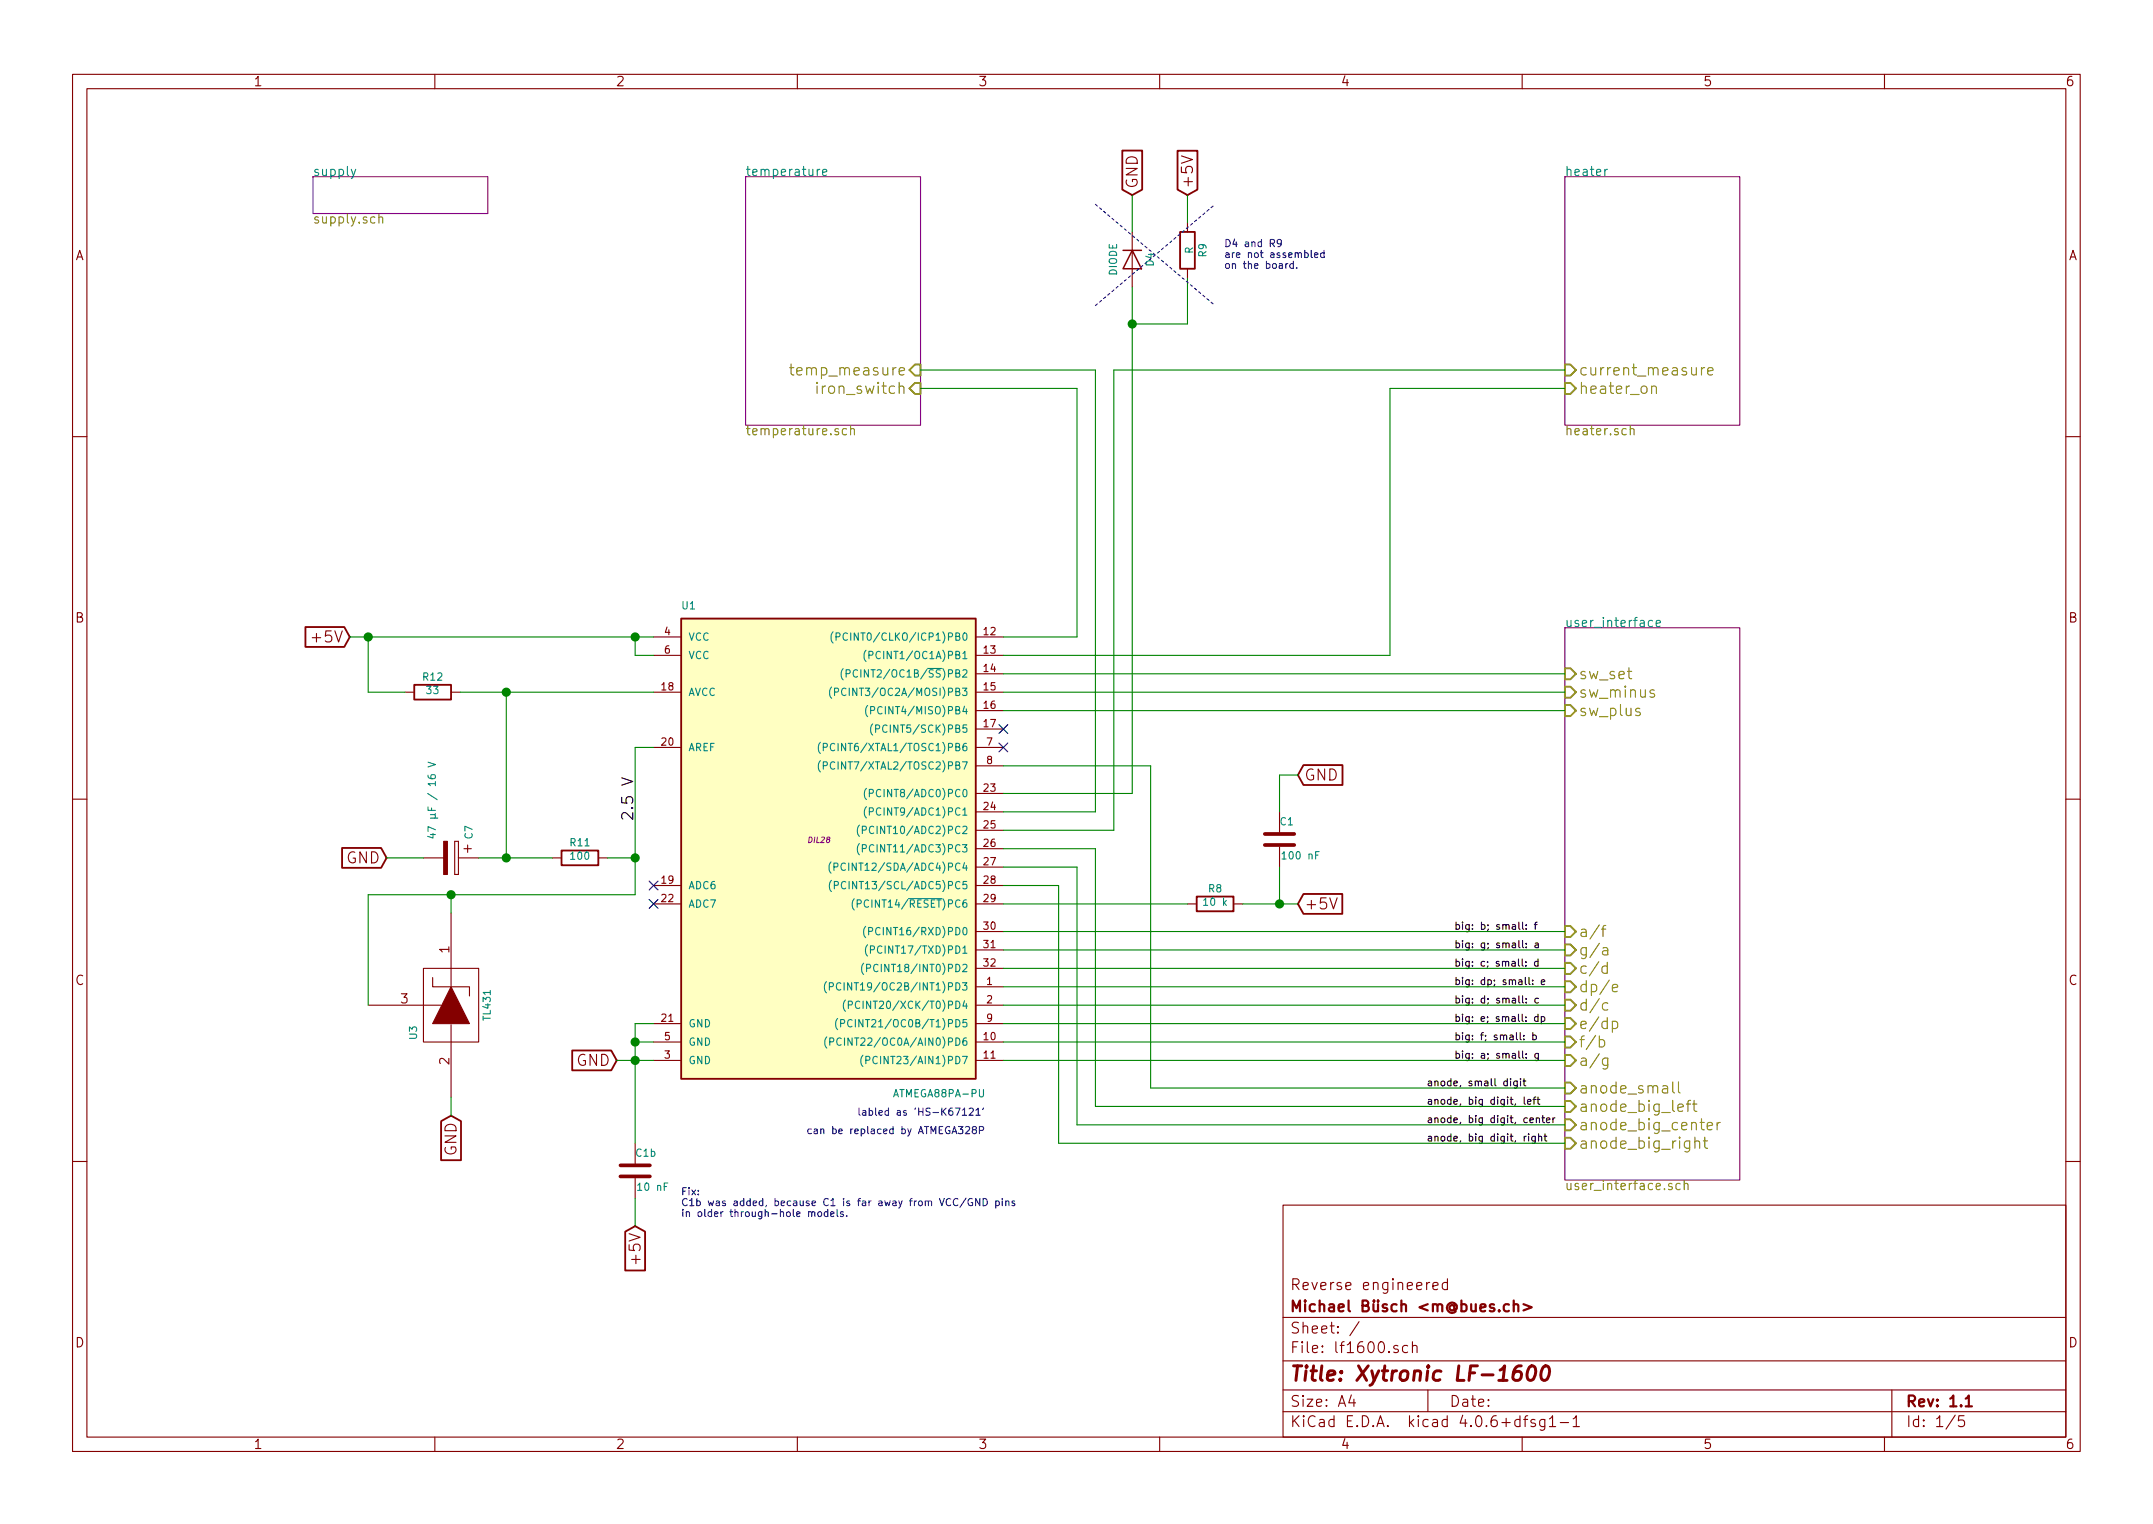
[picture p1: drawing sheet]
EESchema Schematic File Version 2
LIBS:power
LIBS:device
LIBS:transistors
LIBS:conn
LIBS:linear
LIBS:regul
LIBS:74xx
LIBS:cmos4000
LIBS:adc-dac
LIBS:memory
LIBS:xilinx
LIBS:microcontrollers
LIBS:dsp
LIBS:microchip
LIBS:analog_switches
LIBS:motorola
LIBS:texas
LIBS:intel
LIBS:audio
LIBS:interface
LIBS:digital-audio
LIBS:philips
LIBS:display
LIBS:cypress
LIBS:siliconi
LIBS:opto
LIBS:atmel
LIBS:contrib
LIBS:valves
LIBS:tl431
LIBS:switches
EELAYER 25 0
EELAYER END
$Descr A4 11693 8268
encoding utf-8
Sheet 1 5
Title "Xytronic LF-1600"
Date ""
Rev "1.1"
Comp "Michael Büsch <m@bues.ch>"
Comment1 "Reverse engineered"
Comment2 ""
Comment3 ""
Comment4 ""
$EndDescr
$Comp
L ATMEGA88PA-AU U1
U 1 1
P 4450 4550
F 0 "U1" H 3700 5800 40  0000 L BNN
F 1 "ATMEGA88PA-PU" H 4850 3150 40  0000 L BNN
F 2 "DIL28" H 4450 4550 30  0000 C CIN
F 3 "" H 4450 4550 60  0000 C CNN
	1    4450 4550
	1    0    0    -1  
$EndComp
$Sheet
S 1700 950  950  200 
U 549333F6
F0 "supply" 50
F1 "supply.sch" 50
$EndSheet
NoConn ~ 5450 3950
$Comp
L R R8
U 1 1
P 6600 4900
F 0 "R8" V 6680 4900 40  0000 C CNN
F 1 "10 k" V 6607 4901 40  0000 C CNN
F 2 "~" V 6530 4900 30  0000 C CNN
F 3 "~" H 6600 4900 30  0000 C CNN
	1    6600 4900
	0    -1   -1   0   
$EndComp
Text GLabel 7050 4900 2    60   Input ~ 0
+5V
$Comp
L C C1
U 1 1
P 6950 4550
F 0 "C1" H 6950 4650 40  0000 L CNN
F 1 "100 nF" H 6956 4465 40  0000 L CNN
F 2 "~" H 6988 4400 30  0000 C CNN
F 3 "~" H 6950 4550 60  0000 C CNN
	1    6950 4550
	1    0    0    -1  
$EndComp
Text GLabel 7050 4200 2    60   Input ~ 0
GND
Text GLabel 3350 5750 0    60   Input ~ 0
GND
$Comp
L R R12
U 1 1
P 2350 3750
F 0 "R12" V 2430 3750 40  0000 C CNN
F 1 "33" V 2357 3751 40  0000 C CNN
F 2 "~" V 2280 3750 30  0000 C CNN
F 3 "~" H 2350 3750 30  0000 C CNN
	1    2350 3750
	0    -1   -1   0   
$EndComp
$Comp
L R R11
U 1 1
P 3150 4650
F 0 "R11" V 3230 4650 40  0000 C CNN
F 1 "100" V 3157 4651 40  0000 C CNN
F 2 "~" V 3080 4650 30  0000 C CNN
F 3 "~" H 3150 4650 30  0000 C CNN
	1    3150 4650
	0    -1   -1   0   
$EndComp
Text GLabel 2100 4650 0    60   Input ~ 0
GND
Text GLabel 2450 6050 3    60   Input ~ 0
GND
Text Label 3450 4450 1    60   ~ 0
2.5 V
NoConn ~ 5450 4050
Text GLabel 1900 3450 0    60   Input ~ 0
+5V
Text Label 7750 6000 0    39   ~ 0
anode, big digit, left
Text Label 7750 6100 0    39   ~ 0
anode, big digit, center
Text Label 7750 6200 0    39   ~ 0
anode, big digit, right
Text Label 7750 5900 0    39   ~ 0
anode, small digit
Text Label 7900 5050 0    39   ~ 0
big: b; small: f
Text Label 7900 5150 0    39   ~ 0
big: g; small: a
Text Label 7900 5250 0    39   ~ 0
big: c; small: d
Text Label 7900 5350 0    39   ~ 0
big: dp; small: e
Text Label 7900 5450 0    39   ~ 0
big: d; small: c
Text Label 7900 5550 0    39   ~ 0
big: e; small: dp
Text Label 7900 5650 0    39   ~ 0
big: f; small: b
Text Label 7900 5750 0    39   ~ 0
big: a; small: g
$Sheet
S 8500 3400 950  3000
U 549454DE
F0 "user_interface" 50
F1 "user_interface.sch" 50
F2 "anode_big_left" I L 8500 6000 60 
F3 "anode_big_center" I L 8500 6100 60 
F4 "anode_big_right" I L 8500 6200 60 
F5 "anode_small" I L 8500 5900 60 
F6 "dp/e" I L 8500 5350 60 
F7 "a/f" I L 8500 5050 60 
F8 "g/a" I L 8500 5150 60 
F9 "c/d" I L 8500 5250 60 
F10 "d/c" I L 8500 5450 60 
F11 "e/dp" I L 8500 5550 60 
F12 "f/b" I L 8500 5650 60 
F13 "a/g" I L 8500 5750 60 
F14 "sw_set" I L 8500 3650 60 
F15 "sw_minus" I L 8500 3750 60 
F16 "sw_plus" I L 8500 3850 60 
$EndSheet
$Sheet
S 8500 950  950  1350
U 5496AC86
F0 "heater" 50
F1 "heater.sch" 50
F2 "heater_on" I L 8500 2100 60 
F3 "current_measure" I L 8500 2000 60 
$EndSheet
$Sheet
S 4050 950  950  1350
U 5495298F
F0 "temperature" 50
F1 "temperature.sch" 50
F2 "temp_measure" I R 5000 2000 60 
F3 "iron_switch" I R 5000 2100 60 
$EndSheet
Text Notes 5350 6050 2    39   ~ 0
labled as 'HS-K67121'
$Comp
L C C1b
U 1 1
P 3450 6350
F 0 "C1b" H 3450 6450 40  0000 L CNN
F 1 "10 nF" H 3456 6265 40  0000 L CNN
F 2 "~" H 3488 6200 30  0000 C CNN
F 3 "~" H 3450 6350 60  0000 C CNN
	1    3450 6350
	1    0    0    -1  
$EndComp
Text GLabel 3450 6650 3    60   Input ~ 0
+5V
Text Notes 3700 6600 0    39   ~ 0
Fix:\nC1b was added, because C1 is far away from VCC/GND pins\nin older through-hole models.
$Comp
L D D4
U 1 1
P 6150 1400
F 0 "D4" H 6150 1500 40  0000 C CNN
F 1 "DIODE" H 6150 1300 40  0000 C CNN
F 2 "~" H 6150 1400 60  0000 C CNN
F 3 "~" H 6150 1400 60  0000 C CNN
	1    6150 1400
	0    1    1    0   
$EndComp
$Comp
L R R9
U 1 1
P 6450 1350
F 0 "R9" V 6530 1350 40  0000 C CNN
F 1 "R" V 6457 1351 40  0000 C CNN
F 2 "~" V 6380 1350 30  0000 C CNN
F 3 "~" H 6450 1350 30  0000 C CNN
	1    6450 1350
	1    0    0    -1  
$EndComp
Text GLabel 6150 1050 1    60   Input ~ 0
GND
Text GLabel 6450 1050 1    60   Input ~ 0
+5V
Text Notes 6650 1450 0    39   ~ 0
D4 and R9\nare not assembled\non the board.
$Comp
L CP C7
U 1 1
P 2450 4650
F 0 "C7" H 2350 4750 40  0000 R CNN
F 1 "47 µF / 16 V" H 2350 4550 40  0000 R CNN
F 2 "" H 2488 4500 50  0000 C CNN
F 3 "" H 2450 4650 50  0000 C CNN
	1    2450 4650
	0    1    1    0   
$EndComp
$Comp
L TL431 U3
U 1 1
P 2450 5600
F 0 "U3" H 2450 5400 39  0000 C CNN
F 1 "TL431" H 2300 5800 39  0000 C CNN
F 2 "" H 2450 5600 39  0000 C CNN
F 3 "" H 2450 5600 39  0000 C CNN
	1    2450 5600
	0    1    1    0   
$EndComp
Text Notes 5350 6150 2    39   ~ 0
can be replaced by ATMEGA328P
Wire Wire Line
	5450 3650 8500 3650
Wire Wire Line
	5450 3750 8500 3750
Wire Wire Line
	5450 3850 8500 3850
Wire Wire Line
	5450 4900 6450 4900
Wire Wire Line
	6750 4900 7050 4900
Wire Wire Line
	3450 5550 3450 6200
Wire Wire Line
	3450 5650 3550 5650
Wire Wire Line
	3350 5750 3550 5750
Wire Wire Line
	2500 3750 3550 3750
Wire Wire Line
	3300 4650 3450 4650
Wire Wire Line
	3450 4850 3450 4050
Wire Wire Line
	3450 4050 3550 4050
Wire Wire Line
	2600 4650 3000 4650
Wire Wire Line
	2450 5950 2450 6050
Connection ~ 3450 4650
Wire Wire Line
	2000 4850 3450 4850
Wire Wire Line
	6950 4700 6950 4900
Connection ~ 6950 4900
Wire Wire Line
	5450 5050 8500 5050
Wire Wire Line
	5450 5150 8500 5150
Wire Wire Line
	5450 5250 8500 5250
Wire Wire Line
	5450 5450 8500 5450
Wire Wire Line
	5450 5550 8500 5550
Wire Wire Line
	5450 5650 8500 5650
Wire Wire Line
	5450 5750 8500 5750
Wire Wire Line
	5450 5350 8500 5350
Wire Wire Line
	5450 4150 6250 4150
Wire Wire Line
	6250 4150 6250 5900
Connection ~ 2750 4650
Wire Wire Line
	2750 4650 2750 3750
Wire Wire Line
	1900 3450 3550 3450
Connection ~ 2750 3750
Wire Wire Line
	2000 3450 2000 3750
Connection ~ 2000 3450
Wire Wire Line
	2000 3750 2200 3750
Wire Wire Line
	7550 3550 5450 3550
Wire Wire Line
	7550 2100 7550 3550
Wire Wire Line
	5450 4600 5950 4600
Wire Wire Line
	5950 4600 5950 6000
Wire Wire Line
	5450 4700 5850 4700
Wire Wire Line
	5850 4700 5850 6100
Wire Wire Line
	5450 4800 5750 4800
Wire Wire Line
	5750 4800 5750 6200
Wire Wire Line
	6250 5900 8500 5900
Wire Wire Line
	5950 6000 8500 6000
Wire Wire Line
	5850 6100 8500 6100
Wire Wire Line
	5750 6200 8500 6200
Wire Wire Line
	6950 4200 6950 4400
Wire Wire Line
	6950 4200 7050 4200
Wire Wire Line
	7550 2100 8500 2100
Wire Wire Line
	5450 4500 6050 4500
Wire Wire Line
	6050 4500 6050 2000
Wire Wire Line
	6050 2000 8500 2000
Wire Wire Line
	5950 2000 5950 4400
Wire Wire Line
	5950 4400 5450 4400
Wire Wire Line
	5950 2000 5000 2000
Wire Wire Line
	5450 3450 5850 3450
Wire Wire Line
	5850 3450 5850 2100
Wire Wire Line
	5850 2100 5000 2100
Connection ~ 3450 5750
Wire Wire Line
	3450 6500 3450 6650
Wire Wire Line
	6450 1500 6450 1750
Wire Wire Line
	6450 1750 6150 1750
Connection ~ 6150 1750
Wire Wire Line
	6150 1050 6150 1250
Wire Wire Line
	6450 1050 6450 1200
Wire Wire Line
	6150 4300 5450 4300
Wire Notes Line
	5950 1650 6600 1100
Wire Notes Line
	5950 1100 6600 1650
Wire Wire Line
	2100 4650 2300 4650
Wire Wire Line
	6150 1550 6150 4300
Wire Wire Line
	2450 4850 2450 4950
Wire Wire Line
	2000 4850 2000 5450
Connection ~ 2450 4850
Wire Wire Line
	3550 3550 3450 3550
Wire Wire Line
	3450 3550 3450 3450
Connection ~ 3450 3450
Wire Wire Line
	3450 5550 3550 5550
Connection ~ 3450 5650
NoConn ~ 3550 4800
NoConn ~ 3550 4900
$EndSCHEMATC
